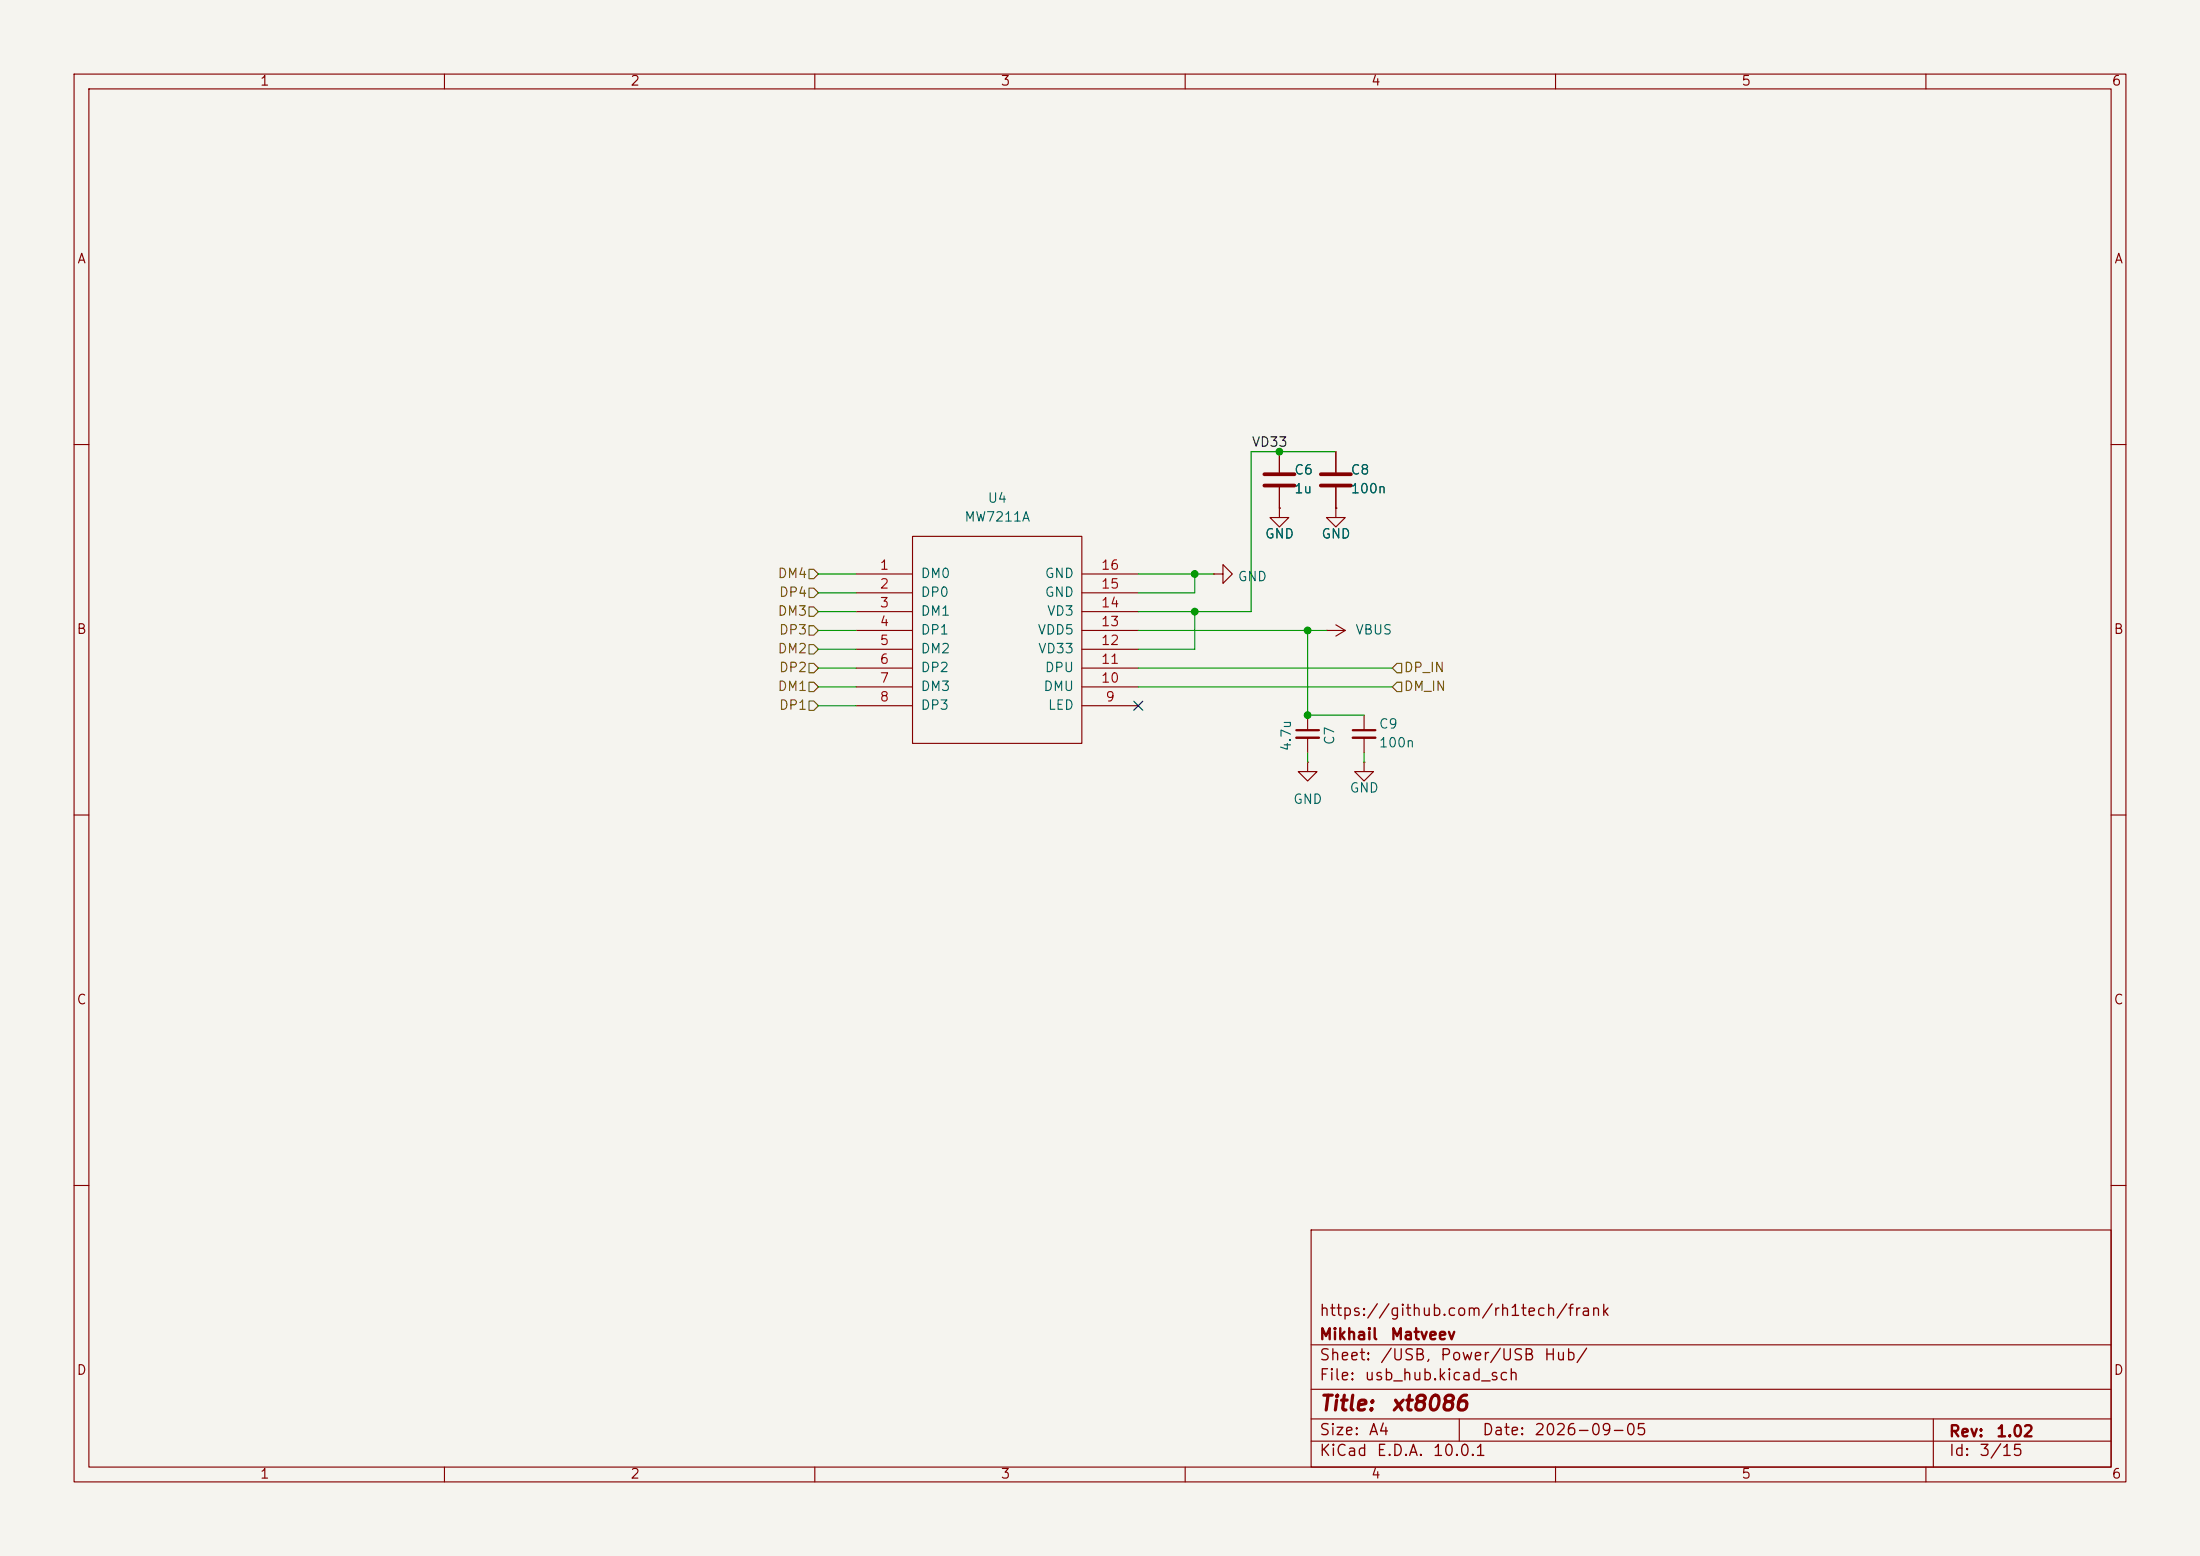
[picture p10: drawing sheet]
(kicad_sch
 (version 20260306)
 (generator "eeschema")
 (generator_version "10.0")
 (paper "A4")
 (title_block
  (title "${NAME}")
  (date "${DATE}")
  (rev "${VERSION}")
  (company "Mikhail Matveev")
  (comment 1 "https://github.com/rh1tech/frank"))
 (lib_symbols
  (symbol "xt8086:C"
   (pin_numbers (hide yes))
   (pin_names
    (offset 0.254)) (exclude_from_sim no) (in_bom yes) (on_board yes)
   (in_pos_files yes)
   (duplicate_pin_numbers_are_jumpers no)
   (property "Reference" "C" (at 0.635 2.54 0) (show_name no) (do_not_autoplace no) (effects (font (size 1.27 1.27)) (justify left)))
   (property "Value" "C" (at 0.635 -2.54 0) (show_name no) (do_not_autoplace no) (effects (font (size 1.27 1.27)) (justify left)))
   (property "Footprint" "" (at 0.9652 -3.81 0) (show_name no) (do_not_autoplace no) (hide yes) (effects (font (size 1.27 1.27))))
   (property "Datasheet" "" (at 0 0 0) (show_name no) (do_not_autoplace no) (hide yes) (effects (font (size 1.27 1.27))))
   (property "Description" "Unpolarized capacitor" (at 0 0 0) (show_name no) (do_not_autoplace no) (hide yes) (effects (font (size 1.27 1.27))))
   (symbol "C_0_1"
    (polyline (pts (xy -2.032 0.762) (xy 2.032 0.762)) (stroke (width 0.508) (type default)) (fill (type none)))
    (polyline (pts (xy -2.032 -0.762) (xy 2.032 -0.762)) (stroke (width 0.508) (type default)) (fill (type none))))
   (symbol "C_1_1"
    (pin passive line (at 0 3.81 270) (length 2.794) (name "" (effects (font (size 1.27 1.27)))) (number "1" (effects (font (size 1.27 1.27)))))
    (pin passive line (at 0 -3.81 90) (length 2.794) (name "" (effects (font (size 1.27 1.27)))) (number "2" (effects (font (size 1.27 1.27))))))
   (embedded_fonts no))
  (symbol "xt8086:C_Small"
   (pin_numbers (hide yes))
   (pin_names
    (offset 0.254) (hide yes)) (exclude_from_sim no) (in_bom yes) (on_board yes)
   (in_pos_files yes)
   (duplicate_pin_numbers_are_jumpers no)
   (property "Reference" "C" (at 0.254 1.778 0) (show_name no) (do_not_autoplace no) (effects (font (size 1.27 1.27)) (justify left)))
   (property "Value" "C_Small" (at 0.254 -2.032 0) (show_name no) (do_not_autoplace no) (effects (font (size 1.27 1.27)) (justify left)))
   (property "Footprint" "" (at 0 0 0) (show_name no) (do_not_autoplace no) (hide yes) (effects (font (size 1.27 1.27))))
   (property "Datasheet" "" (at 0 0 0) (show_name no) (do_not_autoplace no) (hide yes) (effects (font (size 1.27 1.27))))
   (property "Description" "Unpolarized capacitor, small symbol" (at 0 0 0) (show_name no) (do_not_autoplace no) (hide yes) (effects (font (size 1.27 1.27))))
   (symbol "C_Small_0_1"
    (polyline (pts (xy -1.524 0.508) (xy 1.524 0.508)) (stroke (width 0.3048) (type default)) (fill (type none)))
    (polyline (pts (xy -1.524 -0.508) (xy 1.524 -0.508)) (stroke (width 0.3302) (type default)) (fill (type none))))
   (symbol "C_Small_1_1"
    (pin passive line (at 0 2.54 270) (length 2.032) (name "" (effects (font (size 1.27 1.27)))) (number "1" (effects (font (size 1.27 1.27)))))
    (pin passive line (at 0 -2.54 90) (length 2.032) (name "" (effects (font (size 1.27 1.27)))) (number "2" (effects (font (size 1.27 1.27))))))
   (embedded_fonts no))
  (symbol "xt8086:GND"
   (power global)
   (pin_numbers (hide yes))
   (pin_names
    (offset 0) (hide yes)) (exclude_from_sim no) (in_bom yes) (on_board yes)
   (in_pos_files yes)
   (duplicate_pin_numbers_are_jumpers no)
   (property "Reference" "#PWR" (at 0 -6.35 0) (show_name no) (do_not_autoplace no) (hide yes) (effects (font (size 1.27 1.27))))
   (property "Value" "GND" (at 0 -3.81 0) (show_name no) (do_not_autoplace no) (effects (font (size 1.27 1.27))))
   (property "Footprint" "" (at 0 0 0) (show_name no) (do_not_autoplace no) (hide yes) (effects (font (size 1.27 1.27))))
   (property "Datasheet" "" (at 0 0 0) (show_name no) (do_not_autoplace no) (hide yes) (effects (font (size 1.27 1.27))))
   (property "Description" "Power symbol creates a global label with name \"GND\" , ground" (at 0 0 0) (show_name no) (do_not_autoplace no) (hide yes) (effects (font (size 1.27 1.27))))
   (symbol "GND_0_1"
    (polyline (pts (xy 0 0) (xy 0 -1.27) (xy 1.27 -1.27) (xy 0 -2.54) (xy -1.27 -1.27) (xy 0 -1.27)) (stroke (width 0) (type default)) (fill (type none))))
   (symbol "GND_1_1"
    (pin power_in line (at 0 0 270) (length 0) (name "" (effects (font (size 1.27 1.27)))) (number "1" (effects (font (size 1.27 1.27))))))
   (embedded_fonts no))
  (symbol "xt8086:MW7211A"
   (pin_names
    (offset 1.016)) (exclude_from_sim no) (in_bom yes) (on_board yes)
   (in_pos_files yes)
   (duplicate_pin_numbers_are_jumpers no)
   (property "Reference" "U10" (at 0 19.05 0) (show_name no) (do_not_autoplace no) (effects (font (size 1.27 1.27))))
   (property "Value" "MW7211A" (at 0 16.51 0) (show_name no) (do_not_autoplace no) (effects (font (size 1.27 1.27))))
   (property "Footprint" "xt8086:SOIC-16_5.3x10.2mm_P1.27mm" (at 0 0 0) (show_name no) (do_not_autoplace no) (hide yes) (effects (font (size 1.27 1.27))))
   (property "Datasheet" "DOCUMENTATION" (at 0 0 0) (show_name no) (do_not_autoplace no) (hide yes) (effects (font (size 1.27 1.27))))
   (property "Description" "" (at 0 0 0) (show_name no) (do_not_autoplace no) (effects (font (size 1.27 1.27))))
   (symbol "MW7211A_1_0"
    (rectangle (start -11.43 -13.97) (end 11.43 13.97) (stroke (width 0) (type default)) (fill (type none))))
   (symbol "MW7211A_1_1"
    (pin input line (at -19.05 8.89 0) (length 7.62) (name "DM0" (effects (font (size 1.27 1.27)))) (number "1" (effects (font (size 1.27 1.27)))))
    (pin input line (at -19.05 6.35 0) (length 7.62) (name "DP0" (effects (font (size 1.27 1.27)))) (number "2" (effects (font (size 1.27 1.27)))))
    (pin input line (at -19.05 3.81 0) (length 7.62) (name "DM1" (effects (font (size 1.27 1.27)))) (number "3" (effects (font (size 1.27 1.27)))))
    (pin input line (at -19.05 1.27 0) (length 7.62) (name "DP1" (effects (font (size 1.27 1.27)))) (number "4" (effects (font (size 1.27 1.27)))))
    (pin input line (at -19.05 -1.27 0) (length 7.62) (name "DM2" (effects (font (size 1.27 1.27)))) (number "5" (effects (font (size 1.27 1.27)))))
    (pin input line (at -19.05 -3.81 0) (length 7.62) (name "DP2" (effects (font (size 1.27 1.27)))) (number "6" (effects (font (size 1.27 1.27)))))
    (pin input line (at -19.05 -6.35 0) (length 7.62) (name "DM3" (effects (font (size 1.27 1.27)))) (number "7" (effects (font (size 1.27 1.27)))))
    (pin input line (at -19.05 -8.89 0) (length 7.62) (name "DP3" (effects (font (size 1.27 1.27)))) (number "8" (effects (font (size 1.27 1.27)))))
    (pin input line (at 19.05 -8.89 180) (length 7.62) (name "LED" (effects (font (size 1.27 1.27)))) (number "9" (effects (font (size 1.27 1.27)))))
    (pin input line (at 19.05 -6.35 180) (length 7.62) (name "DMU" (effects (font (size 1.27 1.27)))) (number "10" (effects (font (size 1.27 1.27)))))
    (pin input line (at 19.05 -3.81 180) (length 7.62) (name "DPU" (effects (font (size 1.27 1.27)))) (number "11" (effects (font (size 1.27 1.27)))))
    (pin input line (at 19.05 -1.27 180) (length 7.62) (name "VD33" (effects (font (size 1.27 1.27)))) (number "12" (effects (font (size 1.27 1.27)))))
    (pin input line (at 19.05 1.27 180) (length 7.62) (name "VDD5" (effects (font (size 1.27 1.27)))) (number "13" (effects (font (size 1.27 1.27)))))
    (pin input line (at 19.05 3.81 180) (length 7.62) (name "VD3" (effects (font (size 1.27 1.27)))) (number "14" (effects (font (size 1.27 1.27)))))
    (pin input line (at 19.05 6.35 180) (length 7.62) (name "GND" (effects (font (size 1.27 1.27)))) (number "15" (effects (font (size 1.27 1.27)))))
    (pin input line (at 19.05 8.89 180) (length 7.62) (name "GND" (effects (font (size 1.27 1.27)))) (number "16" (effects (font (size 1.27 1.27))))))
   (embedded_fonts no))
  (symbol "xt8086:VBUS"
   (power global)
   (pin_numbers (hide yes))
   (pin_names
    (offset 0) (hide yes)) (exclude_from_sim no) (in_bom yes) (on_board yes)
   (in_pos_files yes)
   (duplicate_pin_numbers_are_jumpers no)
   (property "Reference" "#PWR" (at 0 -3.81 0) (show_name no) (do_not_autoplace no) (hide yes) (effects (font (size 1.27 1.27))))
   (property "Value" "VBUS" (at 0 3.556 0) (show_name no) (do_not_autoplace no) (effects (font (size 1.27 1.27))))
   (property "Footprint" "" (at 0 0 0) (show_name no) (do_not_autoplace no) (hide yes) (effects (font (size 1.27 1.27))))
   (property "Datasheet" "" (at 0 0 0) (show_name no) (do_not_autoplace no) (hide yes) (effects (font (size 1.27 1.27))))
   (property "Description" "Power symbol creates a global label with name \"VBUS\"" (at 0 0 0) (show_name no) (do_not_autoplace no) (hide yes) (effects (font (size 1.27 1.27))))
   (symbol "VBUS_0_1"
    (polyline (pts (xy -0.762 1.27) (xy 0 2.54)) (stroke (width 0) (type default)) (fill (type none)))
    (polyline (pts (xy 0 2.54) (xy 0.762 1.27)) (stroke (width 0) (type default)) (fill (type none)))
    (polyline (pts (xy 0 0) (xy 0 2.54)) (stroke (width 0) (type default)) (fill (type none))))
   (symbol "VBUS_1_1"
    (pin power_in line (at 0 0 90) (length 0) (name "" (effects (font (size 1.27 1.27)))) (number "1" (effects (font (size 1.27 1.27))))))
   (embedded_fonts no)))
 (junction
  (at 161.29 82.55)
  (diameter 0)
  (color 0 0 0 0))
 (junction
  (at 176.53 96.52)
  (diameter 0)
  (color 0 0 0 0))
 (junction
  (at 172.72 60.96)
  (diameter 0)
  (color 0 0 0 0))
 (junction
  (at 161.29 77.47)
  (diameter 0)
  (color 0 0 0 0))
 (junction
  (at 176.53 85.09)
  (diameter 0)
  (color 0 0 0 0))
 (no_connect
  (at 153.67 95.25))
 (wire
  (pts (xy 172.72 60.96) (xy 180.34 60.96))
  (stroke (width 0) (type default)))
 (wire
  (pts (xy 110.49 85.09) (xy 115.57 85.09))
  (stroke (width 0) (type default)))
 (wire
  (pts (xy 161.29 82.55) (xy 153.67 82.55))
  (stroke (width 0) (type default)))
 (wire
  (pts (xy 161.29 77.47) (xy 153.67 77.47))
  (stroke (width 0) (type default)))
 (wire
  (pts (xy 153.67 87.63) (xy 161.29 87.63))
  (stroke (width 0) (type default)))
 (wire
  (pts (xy 176.53 102.87) (xy 176.53 101.6))
  (stroke (width 0) (type default)))
 (wire
  (pts (xy 153.67 85.09) (xy 176.53 85.09))
  (stroke (width 0) (type default)))
 (wire
  (pts (xy 168.91 82.55) (xy 168.91 60.96))
  (stroke (width 0) (type default)))
 (wire
  (pts (xy 110.49 82.55) (xy 115.57 82.55))
  (stroke (width 0) (type default)))
 (wire
  (pts (xy 153.67 80.01) (xy 161.29 80.01))
  (stroke (width 0) (type default)))
 (wire
  (pts (xy 161.29 87.63) (xy 161.29 82.55))
  (stroke (width 0) (type default)))
 (wire
  (pts (xy 110.49 87.63) (xy 115.57 87.63))
  (stroke (width 0) (type default)))
 (wire
  (pts (xy 168.91 60.96) (xy 172.72 60.96))
  (stroke (width 0) (type default)))
 (wire
  (pts (xy 110.49 77.47) (xy 115.57 77.47))
  (stroke (width 0) (type default)))
 (wire
  (pts (xy 161.29 80.01) (xy 161.29 77.47))
  (stroke (width 0) (type default)))
 (wire
  (pts (xy 110.49 92.71) (xy 115.57 92.71))
  (stroke (width 0) (type default)))
 (wire
  (pts (xy 176.53 85.09) (xy 179.07 85.09))
  (stroke (width 0) (type default)))
 (wire
  (pts (xy 161.29 82.55) (xy 168.91 82.55))
  (stroke (width 0) (type default)))
 (wire
  (pts (xy 176.53 96.52) (xy 184.15 96.52))
  (stroke (width 0) (type default)))
 (wire
  (pts (xy 110.49 90.17) (xy 115.57 90.17))
  (stroke (width 0) (type default)))
 (wire
  (pts (xy 153.67 90.17) (xy 187.96 90.17))
  (stroke (width 0) (type default)))
 (wire
  (pts (xy 153.67 92.71) (xy 187.96 92.71))
  (stroke (width 0) (type default)))
 (wire
  (pts (xy 184.15 101.6) (xy 184.15 102.87))
  (stroke (width 0) (type default)))
 (wire
  (pts (xy 163.83 77.47) (xy 161.29 77.47))
  (stroke (width 0) (type default)))
 (wire
  (pts (xy 110.49 95.25) (xy 115.57 95.25))
  (stroke (width 0) (type default)))
 (wire
  (pts (xy 110.49 80.01) (xy 115.57 80.01))
  (stroke (width 0) (type default)))
 (wire
  (pts (xy 176.53 85.09) (xy 176.53 96.52))
  (stroke (width 0) (type default)))
 (label "VD33"
  (at 168.91 60.96 0)
  (effects (font (size 1.27 1.27)) (justify left bottom)))
 (hierarchical_label "DM2"
  (shape input)
  (at 110.49 87.63 180)
  (effects (font (size 1.27 1.27)) (justify right)))
 (hierarchical_label "DP3"
  (shape input)
  (at 110.49 85.09 180)
  (effects (font (size 1.27 1.27)) (justify right)))
 (hierarchical_label "DM_IN"
  (shape input)
  (at 187.96 92.71 0)
  (effects (font (size 1.27 1.27)) (justify left)))
 (hierarchical_label "DM3"
  (shape input)
  (at 110.49 82.55 180)
  (effects (font (size 1.27 1.27)) (justify right)))
 (hierarchical_label "DP4"
  (shape input)
  (at 110.49 80.01 180)
  (effects (font (size 1.27 1.27)) (justify right)))
 (hierarchical_label "DM1"
  (shape input)
  (at 110.49 92.71 180)
  (effects (font (size 1.27 1.27)) (justify right)))
 (hierarchical_label "DP_IN"
  (shape input)
  (at 187.96 90.17 0)
  (effects (font (size 1.27 1.27)) (justify left)))
 (hierarchical_label "DP2"
  (shape input)
  (at 110.49 90.17 180)
  (effects (font (size 1.27 1.27)) (justify right)))
 (hierarchical_label "DP1"
  (shape input)
  (at 110.49 95.25 180)
  (effects (font (size 1.27 1.27)) (justify right)))
 (hierarchical_label "DM4"
  (shape input)
  (at 110.49 77.47 180)
  (effects (font (size 1.27 1.27)) (justify right)))
 (symbol
  (lib_id "xt8086:GND")
  (at 176.53 102.87 0)
  (unit 1)
  (body_style 1)
  (exclude_from_sim no)
  (in_bom yes)
  (on_board yes)
  (in_pos_files yes)
  (dnp no)
  (fields_autoplaced yes)
  (property "Reference" "#PWR038" (at 176.53 109.22 0) (hide yes) (show_name no) (do_not_autoplace no) (effects (font (size 1.27 1.27))))
  (property "Value" "GND" (at 176.53 107.95 0) (show_name no) (do_not_autoplace no) (effects (font (size 1.27 1.27))))
  (property "Footprint" "" (at 176.53 102.87 0) (hide yes) (show_name no) (do_not_autoplace no) (effects (font (size 1.27 1.27))))
  (property "Datasheet" "" (at 176.53 102.87 0) (hide yes) (show_name no) (do_not_autoplace no) (effects (font (size 1.27 1.27))))
  (property "Description" "Power symbol creates a global label with name \"GND\" , ground" (at 176.53 102.87 0) (hide yes) (show_name no) (do_not_autoplace no) (effects (font (size 1.27 1.27))))
  (pin "1"))
 (symbol
  (lib_id "xt8086:C")
  (at 172.72 64.77 0)
  (unit 1)
  (body_style 1)
  (exclude_from_sim no)
  (in_bom yes)
  (on_board yes)
  (in_pos_files yes)
  (dnp no)
  (property "Reference" "C6" (at 174.625 63.5 0) (show_name no) (do_not_autoplace no) (effects (font (size 1.27 1.27)) (justify left)))
  (property "Value" "1u" (at 174.625 66.04 0) (show_name no) (do_not_autoplace no) (effects (font (size 1.27 1.27)) (justify left)))
  (property "Footprint" "xt8086:C_0603_1608Metric" (at 172.72 64.77 0) (hide yes) (show_name no) (do_not_autoplace no) (effects (font (size 1.27 1.27))))
  (property "Datasheet" "" (at 172.72 64.77 0) (hide yes) (show_name no) (do_not_autoplace no) (effects (font (size 1.27 1.27))))
  (property "Description" "Unpolarized capacitor" (at 172.72 64.77 0) (hide yes) (show_name no) (do_not_autoplace no) (effects (font (size 1.27 1.27))))
  (pin "1")
  (pin "2"))
 (symbol
  (lib_id "xt8086:C")
  (at 180.34 64.77 0)
  (unit 1)
  (body_style 1)
  (exclude_from_sim no)
  (in_bom yes)
  (on_board yes)
  (in_pos_files yes)
  (dnp no)
  (property "Reference" "C8" (at 182.245 63.5 0) (show_name no) (do_not_autoplace no) (effects (font (size 1.27 1.27)) (justify left)))
  (property "Value" "100n" (at 182.245 66.04 0) (show_name no) (do_not_autoplace no) (effects (font (size 1.27 1.27)) (justify left)))
  (property "Footprint" "xt8086:C_0603_1608Metric" (at 180.34 64.77 0) (hide yes) (show_name no) (do_not_autoplace no) (effects (font (size 1.27 1.27))))
  (property "Datasheet" "" (at 180.34 64.77 0) (hide yes) (show_name no) (do_not_autoplace no) (effects (font (size 1.27 1.27))))
  (property "Description" "Unpolarized capacitor" (at 180.34 64.77 0) (hide yes) (show_name no) (do_not_autoplace no) (effects (font (size 1.27 1.27))))
  (pin "1")
  (pin "2"))
 (symbol
  (lib_id "xt8086:VBUS")
  (at 179.07 85.09 270)
  (unit 1)
  (body_style 1)
  (exclude_from_sim no)
  (in_bom yes)
  (on_board yes)
  (in_pos_files yes)
  (dnp no)
  (fields_autoplaced yes)
  (property "Reference" "#PWR039" (at 175.26 85.09 0) (hide yes) (show_name no) (do_not_autoplace no) (effects (font (size 1.27 1.27))))
  (property "Value" "VBUS" (at 182.88 85.0899 90) (show_name no) (do_not_autoplace no) (effects (font (size 1.27 1.27)) (justify left)))
  (property "Footprint" "" (at 179.07 85.09 0) (hide yes) (show_name no) (do_not_autoplace no) (effects (font (size 1.27 1.27))))
  (property "Datasheet" "" (at 179.07 85.09 0) (hide yes) (show_name no) (do_not_autoplace no) (effects (font (size 1.27 1.27))))
  (property "Description" "Power symbol creates a global label with name \"VBUS\"" (at 179.07 85.09 0) (hide yes) (show_name no) (do_not_autoplace no) (effects (font (size 1.27 1.27))))
  (pin "1"))
 (symbol
  (lib_id "xt8086:GND")
  (at 163.83 77.47 90)
  (unit 1)
  (body_style 1)
  (exclude_from_sim no)
  (in_bom yes)
  (on_board yes)
  (in_pos_files yes)
  (dnp no)
  (fields_autoplaced yes)
  (property "Reference" "#PWR036" (at 170.18 77.47 0) (hide yes) (show_name no) (do_not_autoplace no) (effects (font (size 1.27 1.27))))
  (property "Value" "GND" (at 167.005 77.9038 90) (show_name no) (do_not_autoplace no) (effects (font (size 1.27 1.27)) (justify right)))
  (property "Footprint" "" (at 163.83 77.47 0) (hide yes) (show_name no) (do_not_autoplace no) (effects (font (size 1.27 1.27))))
  (property "Datasheet" "" (at 163.83 77.47 0) (hide yes) (show_name no) (do_not_autoplace no) (effects (font (size 1.27 1.27))))
  (property "Description" "Power symbol creates a global label with name \"GND\" , ground" (at 163.83 77.47 0) (hide yes) (show_name no) (do_not_autoplace no) (effects (font (size 1.27 1.27))))
  (pin "1"))
 (symbol
  (lib_id "xt8086:C_Small")
  (at 184.15 99.06 0)
  (unit 1)
  (body_style 1)
  (exclude_from_sim no)
  (in_bom yes)
  (on_board yes)
  (in_pos_files yes)
  (dnp no)
  (property "Reference" "C9" (at 186.055 97.79 0) (show_name no) (do_not_autoplace no) (effects (font (size 1.27 1.27)) (justify left)))
  (property "Value" "100n" (at 186.055 100.33 0) (show_name no) (do_not_autoplace no) (effects (font (size 1.27 1.27)) (justify left)))
  (property "Footprint" "xt8086:C_0603_1608Metric" (at 184.15 99.06 0) (hide yes) (show_name no) (do_not_autoplace no) (effects (font (size 1.27 1.27))))
  (property "Datasheet" "" (at 184.15 99.06 0) (hide yes) (show_name no) (do_not_autoplace no) (effects (font (size 1.27 1.27))))
  (property "Description" "Unpolarized capacitor, small symbol" (at 184.15 99.06 0) (hide yes) (show_name no) (do_not_autoplace no) (effects (font (size 1.27 1.27))))
  (pin "1")
  (pin "2"))
 (symbol
  (lib_id "xt8086:GND")
  (at 180.34 68.58 0)
  (unit 1)
  (body_style 1)
  (exclude_from_sim no)
  (in_bom yes)
  (on_board yes)
  (in_pos_files no)
  (dnp no)
  (fields_autoplaced yes)
  (property "Reference" "#PWR040" (at 180.34 64.77 0) (hide yes) (show_name no) (do_not_autoplace no) (effects (font (size 1.27 1.27))))
  (property "Value" "GND" (at 180.34 72.136 0) (show_name no) (do_not_autoplace no) (effects (font (size 1.27 1.27))))
  (property "Footprint" "" (at 180.34 68.58 0) (hide yes) (show_name no) (do_not_autoplace no) (effects (font (size 1.27 1.27))))
  (property "Datasheet" "" (at 180.34 68.58 0) (hide yes) (show_name no) (do_not_autoplace no) (effects (font (size 1.27 1.27))))
  (property "Description" "Power symbol creates a global label with name \"GND\" , ground" (at 180.34 68.58 0) (hide yes) (show_name no) (do_not_autoplace no) (effects (font (size 1.27 1.27))))
  (pin "1"))
 (symbol
  (lib_id "xt8086:GND")
  (at 184.15 102.87 0)
  (unit 1)
  (body_style 1)
  (exclude_from_sim no)
  (in_bom yes)
  (on_board yes)
  (in_pos_files no)
  (dnp no)
  (fields_autoplaced yes)
  (property "Reference" "#PWR041" (at 184.15 99.06 0) (hide yes) (show_name no) (do_not_autoplace no) (effects (font (size 1.27 1.27))))
  (property "Value" "GND" (at 184.15 106.426 0) (show_name no) (do_not_autoplace no) (effects (font (size 1.27 1.27))))
  (property "Footprint" "" (at 184.15 102.87 0) (hide yes) (show_name no) (do_not_autoplace no) (effects (font (size 1.27 1.27))))
  (property "Datasheet" "" (at 184.15 102.87 0) (hide yes) (show_name no) (do_not_autoplace no) (effects (font (size 1.27 1.27))))
  (property "Description" "Power symbol creates a global label with name \"GND\" , ground" (at 184.15 102.87 0) (hide yes) (show_name no) (do_not_autoplace no) (effects (font (size 1.27 1.27))))
  (pin "1"))
 (symbol
  (lib_id "xt8086:GND")
  (at 172.72 68.58 0)
  (unit 1)
  (body_style 1)
  (exclude_from_sim no)
  (in_bom yes)
  (on_board yes)
  (in_pos_files no)
  (dnp no)
  (fields_autoplaced yes)
  (property "Reference" "#PWR037" (at 172.72 64.77 0) (hide yes) (show_name no) (do_not_autoplace no) (effects (font (size 1.27 1.27))))
  (property "Value" "GND" (at 172.72 72.136 0) (show_name no) (do_not_autoplace no) (effects (font (size 1.27 1.27))))
  (property "Footprint" "" (at 172.72 68.58 0) (hide yes) (show_name no) (do_not_autoplace no) (effects (font (size 1.27 1.27))))
  (property "Datasheet" "" (at 172.72 68.58 0) (hide yes) (show_name no) (do_not_autoplace no) (effects (font (size 1.27 1.27))))
  (property "Description" "Power symbol creates a global label with name \"GND\" , ground" (at 172.72 68.58 0) (hide yes) (show_name no) (do_not_autoplace no) (effects (font (size 1.27 1.27))))
  (pin "1"))
 (symbol
  (lib_id "xt8086:C_Small")
  (at 176.53 99.06 0)
  (unit 1)
  (body_style 1)
  (exclude_from_sim no)
  (in_bom yes)
  (on_board yes)
  (in_pos_files yes)
  (dnp no)
  (property "Reference" "C7" (at 179.578 99.314 90) (show_name no) (do_not_autoplace no) (effects (font (size 1.27 1.27))))
  (property "Value" "4.7u" (at 173.736 99.314 90) (show_name no) (do_not_autoplace no) (effects (font (size 1.27 1.27))))
  (property "Footprint" "xt8086:C_0603_1608Metric" (at 176.53 99.06 0) (hide yes) (show_name no) (do_not_autoplace no) (effects (font (size 1.27 1.27))))
  (property "Datasheet" "https://eu.mouser.com/datasheet/2/40/KGM_X7R-3223212.pdf" (at 176.53 99.06 0) (hide yes) (show_name no) (do_not_autoplace no) (effects (font (size 1.27 1.27))))
  (property "Description" "Unpolarized capacitor, small symbol" (at 176.53 99.06 0) (hide yes) (show_name no) (do_not_autoplace no) (effects (font (size 1.27 1.27))))
  (property "AliExpress" "https://www.aliexpress.com/item/33008008276.html" (at 176.53 99.06 0) (hide yes) (show_name no) (do_not_autoplace no) (effects (font (size 1.27 1.27))))
  (property "LCSC" "C1746" (at 176.53 99.06 0) (hide yes) (show_name no) (do_not_autoplace no) (effects (font (size 1.27 1.27))))
  (pin "1")
  (pin "2"))
 (symbol
  (lib_id "xt8086:MW7211A")
  (at 134.62 86.36 0)
  (unit 1)
  (body_style 1)
  (exclude_from_sim no)
  (in_bom yes)
  (on_board yes)
  (in_pos_files yes)
  (dnp no)
  (fields_autoplaced yes)
  (property "Reference" "U4" (at 134.62 67.31 0) (show_name no) (do_not_autoplace no) (effects (font (size 1.27 1.27))))
  (property "Value" "MW7211A" (at 134.62 69.85 0) (show_name no) (do_not_autoplace no) (effects (font (size 1.27 1.27))))
  (property "Footprint" "xt8086:SOIC127P600X175-16N" (at 134.62 86.36 0) (hide yes) (show_name no) (do_not_autoplace no) (effects (font (size 1.27 1.27))))
  (property "Datasheet" "https://content.instructables.com/FTQ/K2JY/KW6E9NZ8/FTQK2JYKW6E9NZ8.pdf" (at 134.62 86.36 0) (hide yes) (show_name no) (do_not_autoplace no) (effects (font (size 1.27 1.27))))
  (property "Description" "" (at 134.62 86.36 0) (show_name no) (do_not_autoplace no) (effects (font (size 1.27 1.27))))
  (property "AliExpress" "https://www.aliexpress.com/item/1005007446137541.html" (at 134.62 86.36 0) (hide yes) (show_name no) (do_not_autoplace no) (effects (font (size 1.27 1.27))))
  (pin "1")
  (pin "10")
  (pin "11")
  (pin "12")
  (pin "13")
  (pin "14")
  (pin "15")
  (pin "16")
  (pin "2")
  (pin "3")
  (pin "4")
  (pin "5")
  (pin "6")
  (pin "7")
  (pin "8")
  (pin "9")))
